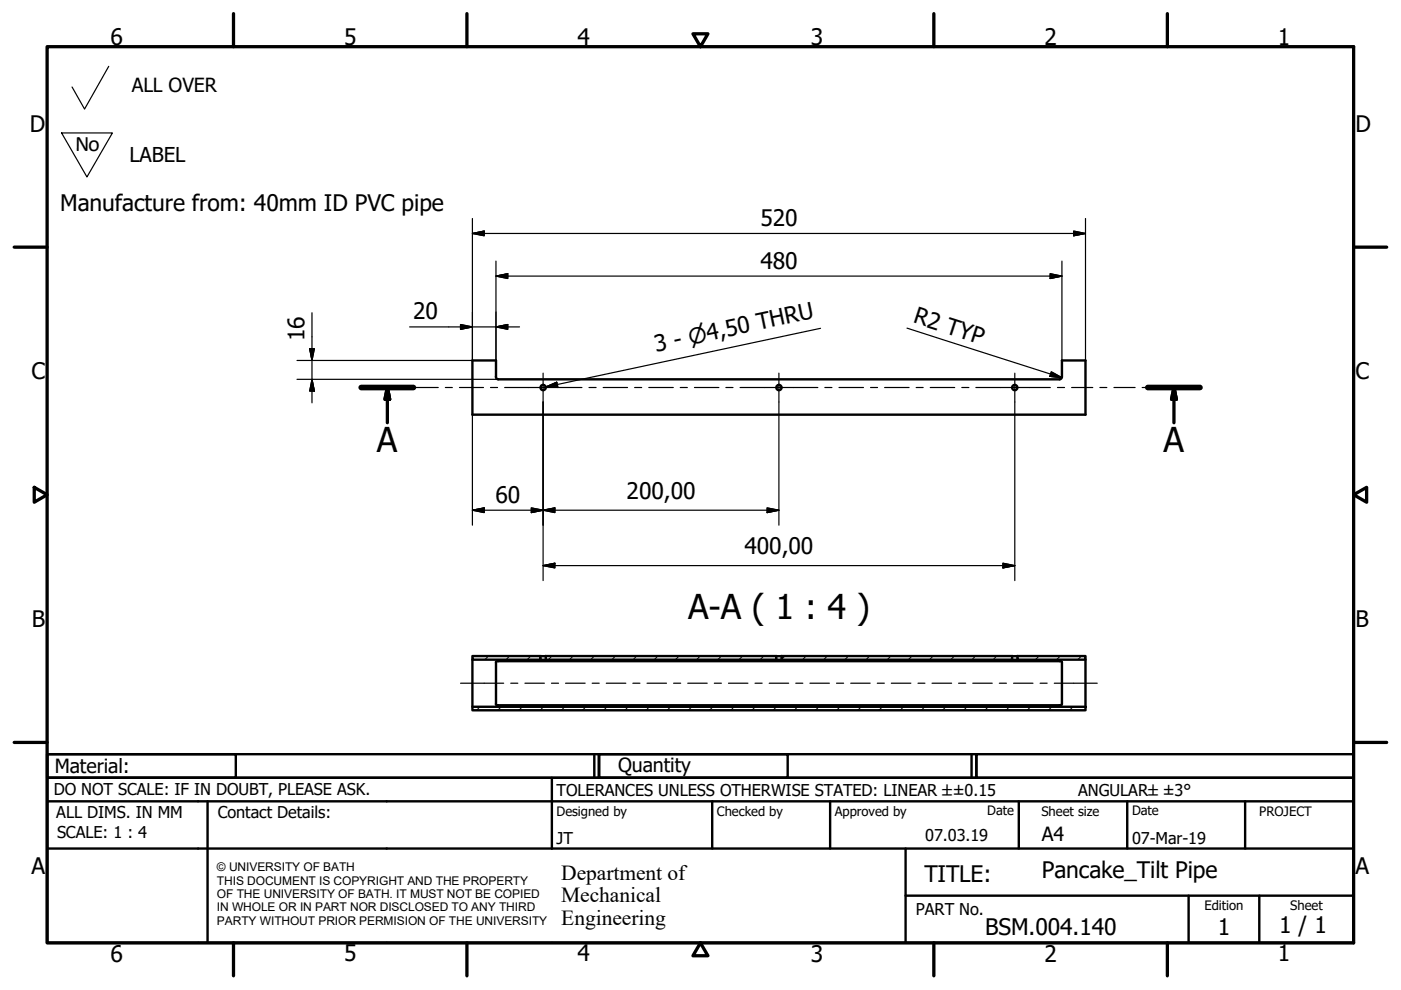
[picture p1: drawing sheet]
<svg xmlns="http://www.w3.org/2000/svg" width="297mm" height="210mm" viewBox="0 0 297 210" stroke-linecap="round" stroke-linejoin="round" font-family="sans-serif">
<!-- layer: Hatch (ISO) -->
<g fill="none" stroke="#000" stroke-width=".21">
<path d="M103.5 139.1l-.7 .8M108 139.1l-.7 .8M112.5 139.1l-.7 .8M117 139.1l-.7 .8M121.5 139.1l-.7 .8M126 139.1l-.8 .8M130.5 139.1l-.8 .8M135 139.1l-.8 .8M139.5 139.1l-.8 .8M144 139.1l-.8 .8M148.4 139.1l-.7 .8M153 139.1l-.8 .8"/>
<path d="M157.4 139.1l-.7 .8M161.9 139.1l-.7 .8M166.4 139.1l-.7 .7M170.9 139.1l-.7 .8M175.4 139.1l-.8 .8M179.9 139.1l-.8 .8M184.4 139.1l-.8 .8M188.9 139.1l-.8 .8M193.4 139.1l-.8 .8M197.8 139.1l-.7 .8M202.3 139.1l-.7 .8M206.8 139.1l-.7 .8"/>
<path d="M211.3 139.1l-.7 .8M215.8 139.1l-.1 .1M220.3 139.1l-.8 .8M224.8 139.1l-.8 .8M229.3 139.1l-.8 .8M101.8 149.9l-.8 .7M106.3 149.9l-.8 .7M110.8 149.9l-.8 .7M115.3 149.9l-.8 .7M119.7 149.9l-.7 .7M124.2 149.9l-.7 .7M128.7 149.9l-.7 .7"/>
<path d="M133.2 149.9l-.7 .7M137.7 149.9l-.8 .7M142.2 149.9l-.8 .7M146.7 149.9l-.8 .7M151.2 149.9l-.8 .7M155.7 149.9l-.8 .7M160.1 149.9l-.7 .7M164.6 149.9l-.7 .7M169.1 149.9l-.7 .7M173.6 149.9l-.7 .7M178.1 149.9l-.7 .7M182.6 149.9l-.8 .7"/>
<path d="M187.1 149.9l-.7 .7M191.6 149.9l-.8 .7M196.1 149.9l-.8 .7M200.6 149.9l-.8 .7M205 149.9l-.7 .7M209.5 149.9l-.7 .7M214 149.9l-.7 .7M218.5 149.9l-.7 .7M223 149.9l-.7 .7M227.5 149.9l-.7 .7"/>
</g>
<!-- layer: Visible (ISO) -->
<g fill="none" stroke="#000" stroke-width=".51">
<path d="M100.2 76.4h5v3.7l.4 .3h119l.4-.1 .1-.4v-3.5h5v11.5h-129.9zM100.2 139.1h14.4v.8h-14.4zM100.2 139.9v10M114.6 139.1h1.1M114.6 139.9h1.1M115.7 139.1h48.9v.8h-48.9zM164.6 139.9h1.1M164.6 139.1h1.1M165.7 139.1h48.9v.8h-48.9zM214.6 139.1h1.1M214.6 139.9h1.1M215.7 139.1h14.4v.8h-14.4z"/>
<path d="M230.1 139.9v10M100.2 149.9h129.9v.7h-129.9zM105.2 140.3l.3-.1h119.4l.2 .2v8.9l-.5 .2h-119l-.4-.2z"/>
<circle cx="115.2" cy="82.2" r=".56"/>
<circle cx="165.2" cy="82.2" r=".56"/>
<circle cx="215.2" cy="82.2" r=".56"/>
</g>
<!-- layer: Section Line (ISO) -->
<path d="M76.6 82.2h11.1M243.4 82.2h11" fill="none" stroke="#000" stroke-width="1.2"/>
<path d="M82.1 82.2l.5 2.5h-1zM82.1 82.2v7.4M248.9 82.2l.5 2.5h-1zM248.9 82.2v7.4" fill="none" stroke="#000" stroke-width=".7"/>
<path d="M82.1 82.2l.5 2.5zM82.1 82.2l.5 2.5h-1zM248.9 82.2l.5 2.5zM248.9 82.2l.5 2.5h-1z" fill="#000" stroke="#000" stroke-width=".7"/>
<!-- layer: Border (ISO) -->
<g fill="none" stroke="#000" stroke-width=".7">
<path d="M10 9.9h277v190h-277zM49.5 2.9v7M99 2.9v7M146.9 7.2h3.2l-1.6 2.7zM198 2.9v7M247.5 2.9v7M3 52.4h7M287 52.4h7M7.3 103.3l2.7 1.6-2.7 1.6zM287 104.9l2.8-1.6v3.2zM3 157.4h7M287 157.4h7"/>
<path d="M49.5 199.9v7M99 199.9v7M148.5 199.9l1.6 2.7h-3.2zM198 199.9v7M247.5 199.9v7"/>
</g>
<!-- layer: Title (ISO) -->
<g fill="none" stroke="#000" stroke-width=".51">
<path d="M10 159.9h40v5h-40zM10 159.9h117v5h-117zM126 159.9v5M127 159.9h40v5h-40zM127 159.9h80v5h-80zM206 159.9v5M207 159.9h80v5h-80zM10 169.9v-5h277v5M10 169.9h277v30h-277zM10 179.9h277M44 169.9v30M117 164.9v15"/>
<path d="M151 169.9v10M176 169.9v10M192 179.9v20M216 169.9v10M239 169.9v10M264 169.9v10M192 189.9h95M252 189.9v10M267 189.9v10"/>
</g>
<!-- layer: Sketch Geometry (ISO) -->
<path d="M23.1 14.1l-5.2 9-2.6-4.6M13.1 28.2h10.7l-5.4 9.3z" fill="none" stroke="#000" stroke-width=".25"/>
<!-- layer: Center Mark (ISO) -->
<path d="M115.1 79.1v6.1M165.1 79.1v6.1M215.2 79.1v6.1" fill="none" stroke="#000" stroke-width=".25"/>
<!-- layer: Centerline (ISO) -->
<g fill="none" stroke="#000" stroke-width=".25">
<path d="M78.2 82.2h5.1M84.8 82.2h1.5M87.8 82.2h5.1M94.4 82.2h1.5M97.4 82.2h5.1M104 82.2h1.5M107 82.2h16.4M124.9 82.2h1.5M127.9 82.2h5.2M134.6 82.2h1.5M137.6 82.2h5.1M144.2 82.2h1.5"/>
<path d="M147.2 82.2h5.2M153.9 82.2h1.5M156.9 82.2h16.5M174.9 82.2h1.5M177.9 82.2h5.2M184.6 82.2h1.5M187.6 82.2h5.1M194.2 82.2h1.5M197.2 82.2h5.2M203.9 82.2h1.5M206.9 82.2h15.8M224.2 82.2h1.5"/>
<path d="M227.2 82.2h4.5M233.2 82.2h1.5M236.2 82.2h4.5M242.2 82.2h1.5M245.2 82.2h4.5M97.6 144.9h9.2M108.3 144.9h1.5M111.3 144.9h4.1M116.9 144.9h1.5M119.9 144.9h4.2M125.6 144.9h1.4M128.5 144.9h4.2"/>
<path d="M134.2 144.9h1.5M137.2 144.9h4.1M142.8 144.9h1.5M145.8 144.9h4.1M151.4 144.9h1.6M154.5 144.9h4.1M160.1 144.9h1.5M163.1 144.9h4.1M168.7 144.9h1.5M171.7 144.9h4.2M177.4 144.9h1.5M180.4 144.9h4.1"/>
<path d="M186 144.9h1.5M189 144.9h4.1M194.6 144.9h1.5M197.6 144.9h4.2M203.2 144.9h1.5M206.2 144.9h4.2M211.9 144.9h1.5M214.9 144.9h4.1M220.5 144.9h1.5M223.5 144.9h9.1"/>
</g>
<!-- layer: Symbol (ISO) -->
<path d="M174 69.6l-58.3 12.5M115.7 82.1l2.3-1.1 .3 1z" fill="none" stroke="#000" stroke-width=".25"/>
<path d="M115.7 82.1l2.3-1.1zM115.7 82.1l2.3-1.1 .3 1z" fill="#000" stroke="#000" stroke-width=".25"/>
<!-- layer: Dimension (ISO) -->
<g fill="none" stroke="#000" stroke-width=".25">
<path d="M100.2 49.5l2.5-.5v1zM100.2 46.3v30.1h-37.2M100.2 49.5h129.9M105.2 58.5l2.5-.5v1zM105.2 55.4v21M105.2 58.5h119.9M222.7 58l2.4 .5-2.4 .5zM225.1 55.4v21M227.6 49l2.5 .5-2.5 .5zM230.1 46.3v30.1M65.7 73.9h1l-.6 2.5zM66.1 66.3v19.1"/>
<path d="M86.8 69.3h23.4M97.6 68.8l2.6 .5-2.6 .5zM105.2 69.3l2.5-.5v1zM192.3 69.6l32.8 10.5M222.9 78.8l2.2 1.3-2.5-.3zM63 80.4h42.6M66.1 80.4l.6 2.5h-1zM100.2 87.9v23.5M115.1 85.2v37.9M165.1 85.2v26.2M215.2 85.2v37.9M100.2 108.2l2.5-.5v1z"/>
<path d="M100.2 108.2h64.9M112.6 107.7l2.5 .5-2.5 .5zM115.1 108.2l2.5-.5v1zM115.1 119.9l2.5-.5v1zM115.1 119.9h100.1M162.6 107.7l2.5 .5-2.5 .5zM212.6 119.4l2.6 .5-2.6 .5z"/>
</g>
<g fill="#000" stroke="#000" stroke-width=".25">
<path d="M100.2 49.5l2.5-.5zM100.2 49.5l2.5-.5v1zM105.2 58.5l2.5-.5zM105.2 58.5l2.5-.5v1zM222.7 59l2.4-.5zM222.7 58l2.4 .5-2.4 .5zM227.6 50l2.5-.5zM227.6 49l2.5 .5-2.5 .5zM65.7 73.9l.4 2.5zM65.7 73.9h1l-.6 2.5zM97.6 69.8l2.6-.5zM97.6 68.8l2.6 .5-2.6 .5z"/>
<path d="M105.2 69.3l2.5-.5zM105.2 69.3l2.5-.5v1zM222.6 79.8l2.5 .3zM222.9 78.8l2.2 1.3-2.5-.3zM66.1 80.4l.6 2.5zM66.1 80.4l.6 2.5h-1zM100.2 108.2l2.5-.5zM100.2 108.2l2.5-.5v1zM112.6 108.7l2.5-.5zM112.6 107.7l2.5 .5-2.5 .5zM115.1 108.2l2.5-.5zM115.1 108.2l2.5-.5v1z"/>
<path d="M115.1 119.9l2.5-.5zM115.1 119.9l2.5-.5v1zM162.6 108.7l2.5-.5zM162.6 107.7l2.5 .5-2.5 .5zM212.6 120.4l2.6-.5zM212.6 119.4l2.6 .5-2.6 .5z"/>
</g>
<g font-size="7.3">
<text x="79.9" y="95.9">A</text>
<text x="246.7" y="95.9">A</text>
<text x="145.9" y="131.2">A-A ( 1 : 4 )</text>
</g>
<g font-size="4.8">
<text x="23.4" y="9.5">6</text>
<text x="72.9" y="9.5">5</text>
<text x="122.4" y="9.5">4</text>
<text x="171.9" y="9.5">3</text>
<text x="221.4" y="9.5">2</text>
<text x="270.9" y="9.5">1</text>
<text x="6.3" y="27.9">D</text>
<text x="287.4" y="27.9">D</text>
<text x="12.8" y="44.8">Manufacture from: 40mm ID PVC pipe</text>
<text x="161.2" y="47.9">520</text>
<text x="161.2" y="56.9">480</text>
<text x="87.6" y="67.7">20</text>
<text x="193.5" y="68.4" transform="rotate(18 193.5 68.4)">R2 TYP</text>
<text x="64.6" y="72.3" transform="rotate(-90 64.6 72.3)">16</text>
<text x="139.1" y="74.6" transform="rotate(-12 139.1 74.6)">3 - ⌀4,50 THRU</text>
<text x="6.7" y="80.4">C</text>
<text x="287.4" y="80.4">C</text>
<text x="105" y="106.6">60</text>
<text x="132.9" y="105.8">200,00</text>
<text x="157.9" y="117.5">400,00</text>
<text x="6.8" y="132.9">B</text>
<text x="287.4" y="132.9">B</text>
<text x="6.7" y="185.4">A</text>
<text x="287.4" y="185.4">A</text>
<text x="196" y="187">TITLE:</text>
<text x="220.9" y="186.2">Pancake_Tilt Pipe</text>
<text x="271.2" y="197.9">1 / 1</text>
<text x="23.4" y="203.9">6</text>
<text x="72.9" y="203.8">5</text>
<text x="122.4" y="203.8">4</text>
<text x="171.9" y="203.9">3</text>
<text x="208.9" y="198.2">BSM.004.140</text>
<text x="221.4" y="203.9">2</text>
<text x="258.2" y="198.2">1</text>
<text x="270.9" y="203.8">1</text>
</g>
<text font-size="4.7" x="16" y="32">No</text>
<g font-size="4.6">
<text x="119" y="186.5">Department of</text>
<text x="119" y="191.3">Mechanical</text>
<text x="119" y="196">Engineering</text>
</g>
<text font-size="4.3" x="27.4" y="34.4">LABEL</text>
<g font-size="4.1">
<text x="27.9" y="19.5">ALL OVER</text>
<text x="11.6" y="163.9">Material:</text>
<text x="131" y="163.7">Quantity</text>
<text x="220.9" y="178.4">A4</text>
</g>
<g font-size="3.5">
<text x="11.4" y="168.5">DO NOT SCALE: IF IN DOUBT, PLEASE ASK.</text>
<text x="11.9" y="173.5">ALL DIMS. IN MM</text>
<text x="46.2" y="173.5">Contact Details:</text>
<text x="118" y="168.8">TOLERANCES UNLESS OTHERWISE STATED: LINEAR ±±0.15</text>
<text x="228.6" y="168.8">ANGULAR±±3°</text>
<text x="12.1" y="177.6">SCALE: 1 : 4</text>
<text x="118" y="178.9">JT</text>
<text x="196.2" y="178.3">07.03.19</text>
<text x="240" y="178.9">07-Mar-19</text>
<text x="194.2" y="194.1">PART No.</text>
</g>
<g font-size="2.8">
<text x="118" y="173">Designed by</text>
<text x="152" y="173">Checked by</text>
<text x="177" y="173">Approved by</text>
<text x="209.3" y="172.9">Date</text>
<text x="220.8" y="173">Sheet size</text>
<text x="240" y="172.9">Date</text>
<text x="267" y="172.9">PROJECT</text>
<text x="255.4" y="193">Edition</text>
<text x="273.6" y="193">Sheet</text>
</g>
<g font-size="2.5">
<text x="46" y="184.7">© UNIVERSITY OF BATH</text>
<text x="46" y="187.6">THIS DOCUMENT IS COPYRIGHT AND THE PROPERTY</text>
<text x="46" y="190.4">OF THE UNIVERSITY OF BATH. IT MUST NOT BE COPIED</text>
<text x="46" y="193.2">IN WHOLE OR IN PART NOR DISCLOSED TO ANY THIRD</text>
<text x="46" y="196.1">PARTY WITHOUT PRIOR PERMISION OF THE UNIVERSITY</text>
</g>
</svg>
